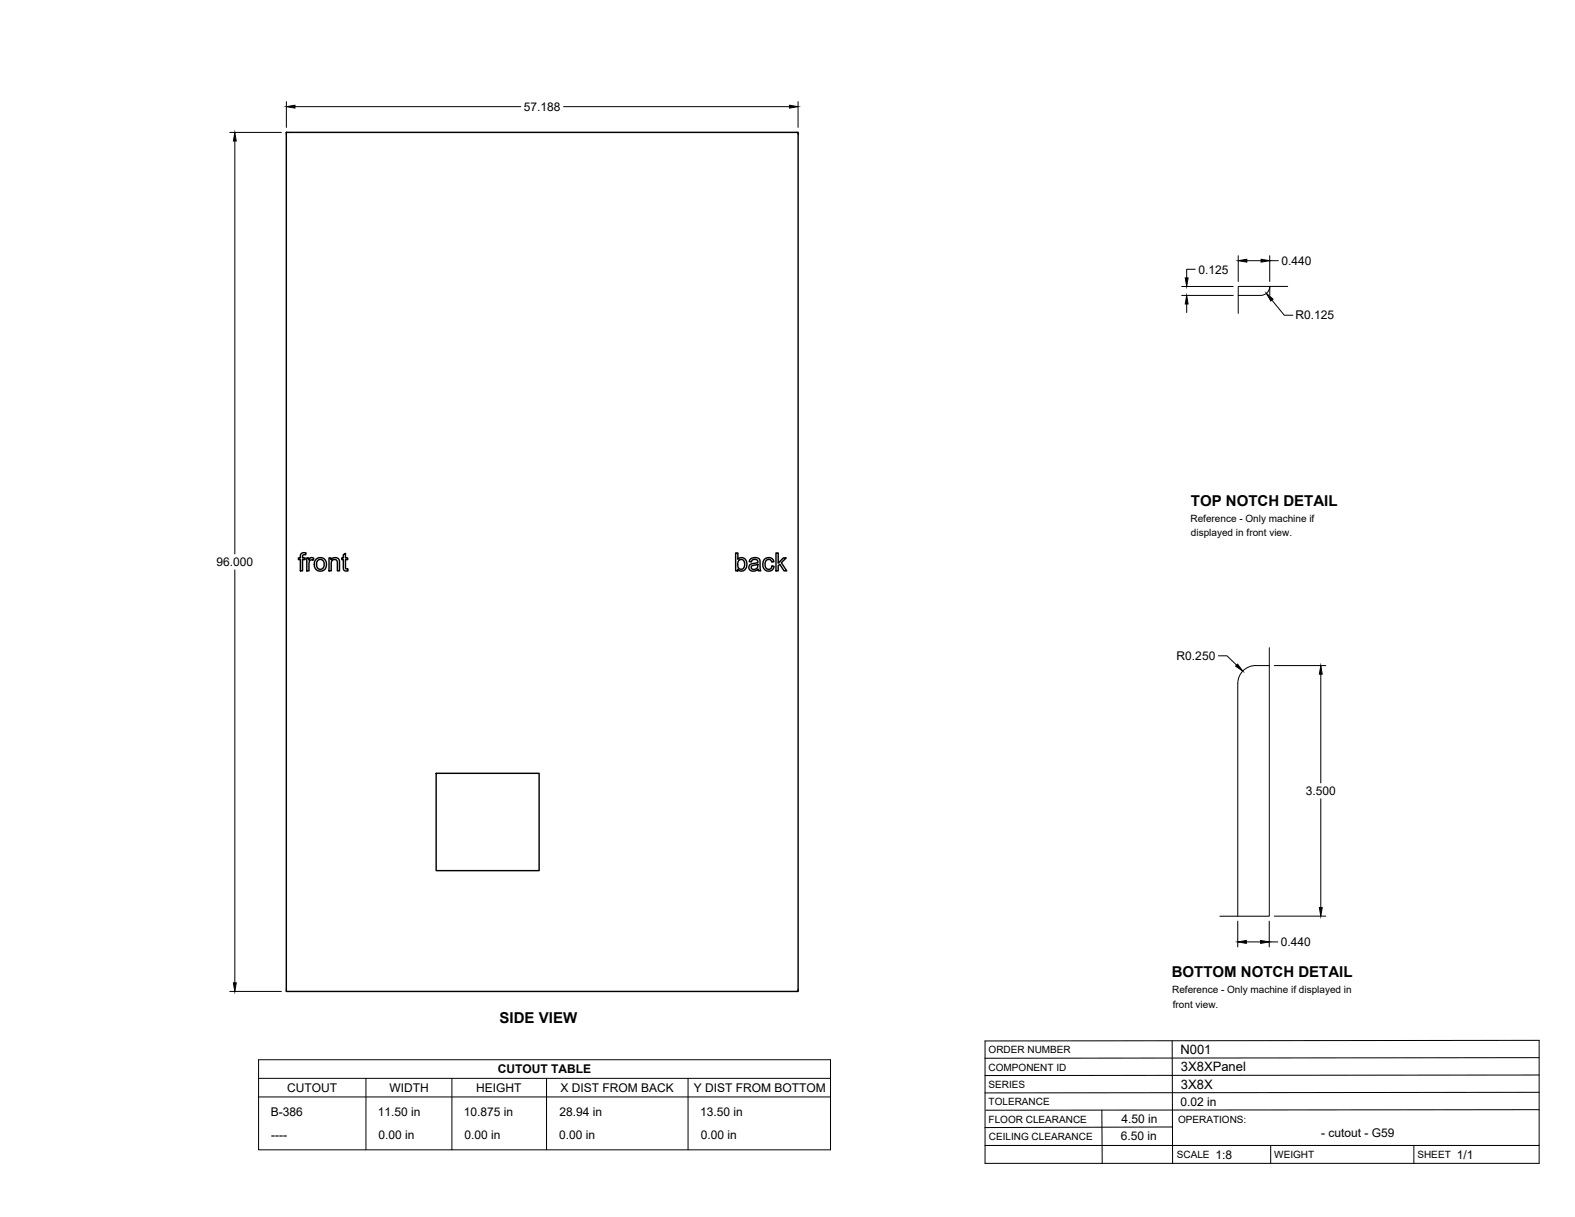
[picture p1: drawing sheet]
<svg xmlns="http://www.w3.org/2000/svg" width="559mm" height="432mm" viewBox="0 0 559 432" stroke-linecap="round" stroke-linejoin="round" font-family="sans-serif">
<!-- layer: Visible -->
<g fill="none" stroke="#000" stroke-width=".51">
<path d="M101.6 47h181.6v304.8h-181.6zM106.8 196.4l.8-.3 1 .1-.1 .7a.72 .72 0 0 0-.8-.1 .72 .72 0 0 0-.4 .7v.5h.9v.5h-.9v4h-.7v-4h-.7v-.5h.7zM108.8 198h.7v.6a1.12 1.12 0 0 1 1.8-.5l-.2 .7a1.01 1.01 0 0 0-1.3 .1 1.01 1.01 0 0 0-.2 1.2v2.4h-.8zM112.1 198.5a2.3 2.3 0 0 1 3.7 1.6 2.3 2.3 0 0 1-3.4 2.1 2.84 2.84 0 0 1-.3-3.7zM112.7 198.9l.6-.4h.8l.8 .9v1.7l-.6 .8-1 .1-.8-.7-.2-1.2zM116.7 198h.7v.6a1.63 1.63 0 0 1 2-.7 1.63 1.63 0 0 1 1.1 1.8v2.8h-.8l-.2-3.6-.6-.4-.9 .3-.5 .9v2.8h-.8zM121.8 196.8l.8-.5v1.7h.8v.5h-.8v3.2l.8 .1 .1 .7-.6 .1a1.04 1.04 0 0 1-1.1-1.4v-2.7h-.6v-.5h.6zM261 196.2h.8v2.3a1.98 1.98 0 0 1 2.5-.2 1.98 1.98 0 0 1 .7 2.4l-.3 .9a1.75 1.75 0 0 1-3 .4v.5h-.7zM262.1 198.9l.5-.4a1.79 1.79 0 0 1 1.7 1.3 1.79 1.79 0 0 1-.8 2l-.6 .2-.6-.2a2.22 2.22 0 0 1-.5-2.2zM266.1 198.5l1.5-.7 1.2 .2 .6 .3 .5 4.2h-.8l-.2-.5a1.76 1.76 0 0 1-1.9 .7 1.76 1.76 0 0 1-1.3-1.6l.5-.8 1.8-.5a.68 .68 0 0 0 .9-.7 .68 .68 0 0 0-.9-.6 1.11 1.11 0 0 0-1.4 .9l-.8-.1zM271.1 198.5a1.96 1.96 0 0 1 2-.6 1.96 1.96 0 0 1 1.5 1.4l-.8 .1a1.26 1.26 0 0 0-1.6-.8 1.26 1.26 0 0 0-.8 1.6l.1 .9 .7 .8a1.16 1.16 0 0 0 1.7-1l.7 .1-.3 .9a2.07 2.07 0 0 1-2.5 .6 2.07 2.07 0 0 1-1.2-2.2zM275.3 196.2h.8v3.6l1.8-1.8h1.1l-1.8 1.6 1.9 2.9h-.9l-1.6-2.3-.5 .5v1.8h-.8z"/>
<path d="M266.7 200.9l1.4-.5a.44 .44 0 0 1 .6-.1 .44 .44 0 0 1 .2 .5 1.2 1.2 0 0 1-1 1.2 1.2 1.2 0 0 1-1.4-.8zM154.7 274.4h36.6v34.5h-36.6z"/>
</g>
<!-- layer: Reference -->
<path d="M102.4 47h-.8v.8M282.4 47h.8v.8M439.3 104.8h8M447.3 104.8a3.2 3.2 0 0 0 3.2-3.2v3.2M456.9 101.6h-17.6v9.6M450.3 236.2a12.8 12.8 0 0 0-7.7 .6 6.4 6.4 0 0 0-3.4 5.7l-.1 82.6M450.3 229.8v95.3h-17.5M101.6 351v.8h.8M283.2 351v.8h-.8" fill="none" stroke="#000" stroke-width=".35"/>
<!-- layer: Titleblock -->
<path d="M349.5 369.3l196.6-.2v43.7h-196.6zM415.9 369.3l.1 43.5M546.1 375.3l-196.6 .2M390.9 393.9l.2 18.9M416 399.9l-66.5 .2M546.1 393.7l-196.3 .2M546.1 387.6l-196.6 .2M546.1 381.4l-196.6 .2M349.5 406.4h196.6M450.8 406.4v6.4M501.6 406.4v6.4" fill="none" stroke="#000" stroke-width=".36"/>
<!-- layer: Custom Tables -->
<path d="M91.7 376h203v32h-203zM91.7 382.6h203M91.7 389.2h203M129.8 382.6v25.4M160.3 382.6v25.4M193.9 382.6v25.4M244.1 382.6v25.4" fill="none" stroke="#000" stroke-width=".35"/>
<!-- layer: FD_Dimensions -->
<g fill="none" stroke="#000" stroke-width=".35">
<path d="M101.6 36.1v9.1M104.6 37.8h80.2M200 37.8h80.1M283.1 36.1v9.1M81.5 47h18.3M83.3 50v146.6M424.1 95.5h-3.1v3.1M439.3 90.7v9.2M442.4 92.5h5M450.5 90.7v9.2M450.5 92.5h3M419.2 104.8h18.3"/>
<path d="M419.2 101.6h18.3M421 107.9v3M451.3 106.5l4.4 5.3h3M83.3 202.2v146.5M432.3 232.7h3l3.4 3.3M452.1 236.2h18.3M468.6 239.2v38.6M468.6 283.4v38.6M439.1 326.8v9.2M442.2 334.2h5.1M450.3 326.8v9.2M450.3 334.2h3.1"/>
<path d="M452.1 325.1h18.3M81.5 351.8h18.3"/>
</g>
<g fill="#000" stroke="#000" stroke-width=".35">
<path d="M101.6 37.8l3-.5v1.1zM280.1 37.3l3 .5-3 .6zM83.3 47l.5 3h-1zM420.5 98.6h1l-.5 3zM439.3 92.5l3.1-.5v1zM447.4 92l3.1 .5-3.1 .5zM421 104.8l.5 3.1h-1zM449.3 104.1l2.4 2-.8 .7zM439.1 235.6l1.8 2.5-2.5-1.8zM468.6 236.2l.5 3h-1zM439.1 334.2l3.1-.5v1zM447.3 333.7l3 .5-3 .5z"/>
<path d="M468.1 322h1l-.5 3.1zM82.8 348.7h1l-.5 3.1z"/>
</g>
<g font-size="5.3">
<text x="422.6" y="179.5">TOP NOTCH DETAIL</text>
<text x="415.8" y="346.8">BOTTOM NOTCH DETAIL</text>
<text x="177.3" y="363.1">SIDE VIEW</text>
</g>
<g font-size="4.6">
<text x="418.8" y="373.8">N001</text>
<text x="419" y="380.1">3X8XPanel</text>
<text x="419" y="386.2">3X8X</text>
</g>
<g font-size="4.3">
<text x="185.9" y="39.3">57.188</text>
<text x="454.6" y="94">0.440</text>
<text x="425.2" y="97">0.125</text>
<text x="459.6" y="113.3">R0.125</text>
<text x="76.8" y="200.9">96.000</text>
<text x="417.5" y="234.2">R0.250</text>
<text x="463.3" y="282.1">3.500</text>
<text x="454.5" y="335.7">0.440</text>
<text x="176.6" y="380.8">CUTOUT TABLE</text>
<text x="101.9" y="387.4">CUTOUT</text>
<text x="138.2" y="387.4">WIDTH</text>
<text x="169" y="387.4">HEIGHT</text>
<text x="198.9" y="387.4">X DIST FROM BACK</text>
<text x="246.1" y="387.4">Y DIST FROM BOTTOM</text>
<text x="418.8" y="392.4">0.02 in</text>
<text x="96.1" y="396.1">B-386</text>
<text x="134.1" y="396.1">11.50 in</text>
<text x="164.6" y="396.1">10.875 in</text>
<text x="198.5" y="396.1">28.94 in</text>
<text x="248.4" y="396.1">13.50 in</text>
<text x="397.9" y="398.3">4.50 in</text>
<text x="96.2" y="404">----</text>
<text x="134.3" y="404">0.00 in</text>
<text x="164.8" y="404">0.00 in</text>
<text x="198.4" y="404">0.00 in</text>
<text x="248.6" y="404">0.00 in</text>
<text x="397.7" y="404.3">6.50 in</text>
<text x="468.8" y="403.3">- cutout - G59</text>
<text x="431.3" y="411.1">1:8</text>
<text x="516.9" y="411.1">1/1</text>
</g>
<g font-size="3.5">
<text x="422.4" y="185">Reference - Only machine if</text>
<text x="422.6" y="190.2">displayed in front view.</text>
<text x="415.9" y="352.4">Reference - Only machine if displayed in</text>
<text x="416.1" y="357.5">front view.</text>
<text x="350.8" y="373.6">ORDER NUMBER</text>
<text x="350.8" y="379.9">COMPONENT ID</text>
<text x="350.8" y="386.1">SERIES</text>
<text x="350.8" y="392.2">TOLERANCE</text>
<text x="350.8" y="398.4">FLOOR CLEARANCE</text>
<text x="418" y="398.4">OPERATIONS:</text>
<text x="350.8" y="404.4">CEILING CLEARANCE</text>
<text x="417.5" y="410.9">SCALE</text>
<text x="452.1" y="410.9">WEIGHT</text>
<text x="502.9" y="410.9">SHEET</text>
</g>
</svg>
